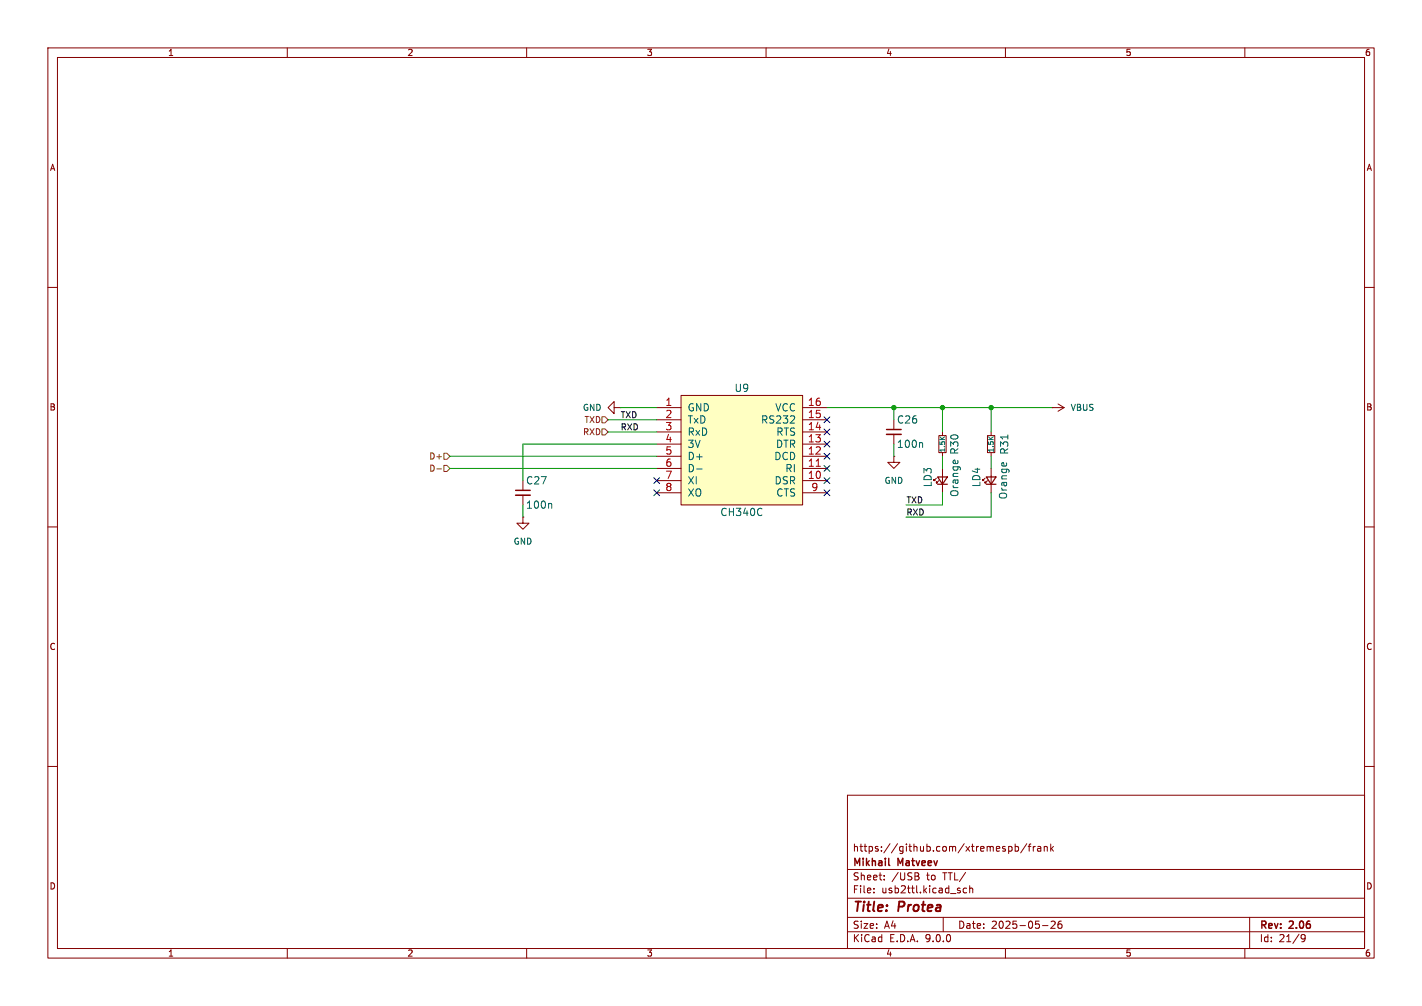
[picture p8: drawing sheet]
(kicad_sch
 (version 20250114)
 (generator "eeschema")
 (generator_version "9.0")
 (paper "A4")
 (title_block
  (title "${NAME}")
  (date "2025-05-26")
  (rev "${VERSION}")
  (company "Mikhail Matveev")
  (comment 1 "https://github.com/xtremespb/frank"))
 (lib_symbols
  (symbol "Device:C_Small"
   (pin_numbers (hide yes))
   (pin_names
    (offset 0.254) (hide yes)) (exclude_from_sim no) (in_bom yes) (on_board yes)
   (property "Reference" "C" (at 0.254 1.778 0) (effects (font (size 1.27 1.27)) (justify left)))
   (property "Value" "C_Small" (at 0.254 -2.032 0) (effects (font (size 1.27 1.27)) (justify left)))
   (property "Footprint" "" (at 0 0 0) (effects (font (size 1.27 1.27)) (hide yes)))
   (property "Datasheet" "~" (at 0 0 0) (effects (font (size 1.27 1.27)) (hide yes)))
   (property "Description" "Unpolarized capacitor, small symbol" (at 0 0 0) (effects (font (size 1.27 1.27)) (hide yes)))
   (symbol "C_Small_0_1"
    (polyline (pts (xy -1.524 0.508) (xy 1.524 0.508)) (stroke (width 0.3048) (type default)) (fill (type none)))
    (polyline (pts (xy -1.524 -0.508) (xy 1.524 -0.508)) (stroke (width 0.3302) (type default)) (fill (type none))))
   (symbol "C_Small_1_1"
    (pin passive line (at 0 2.54 270) (length 2.032) (name "~" (effects (font (size 1.27 1.27)))) (number "1" (effects (font (size 1.27 1.27)))))
    (pin passive line (at 0 -2.54 90) (length 2.032) (name "~" (effects (font (size 1.27 1.27)))) (number "2" (effects (font (size 1.27 1.27))))))
   (embedded_fonts no))
  (symbol "Device:LED_Small"
   (pin_numbers (hide yes))
   (pin_names
    (offset 0.254) (hide yes)) (exclude_from_sim no) (in_bom yes) (on_board yes)
   (property "Reference" "D" (at -1.27 3.175 0) (effects (font (size 1.27 1.27)) (justify left)))
   (property "Value" "LED_Small" (at -4.445 -2.54 0) (effects (font (size 1.27 1.27)) (justify left)))
   (property "Footprint" "" (at 0 0 90) (effects (font (size 1.27 1.27)) (hide yes)))
   (property "Datasheet" "~" (at 0 0 90) (effects (font (size 1.27 1.27)) (hide yes)))
   (property "Description" "Light emitting diode, small symbol" (at 0 0 0) (effects (font (size 1.27 1.27)) (hide yes)))
   (property "Sim.Pin" "1=K 2=A" (at 0 0 0) (effects (font (size 1.27 1.27)) (hide yes)))
   (symbol "LED_Small_0_1"
    (polyline (pts (xy -0.762 -1.016) (xy -0.762 1.016)) (stroke (width 0.254) (type default)) (fill (type none)))
    (polyline (pts (xy 0 0.762) (xy -0.508 1.27) (xy -0.254 1.27) (xy -0.508 1.27) (xy -0.508 1.016)) (stroke (width 0) (type default)) (fill (type none)))
    (polyline (pts (xy 0.508 1.27) (xy 0 1.778) (xy 0.254 1.778) (xy 0 1.778) (xy 0 1.524)) (stroke (width 0) (type default)) (fill (type none)))
    (polyline (pts (xy 0.762 -1.016) (xy -0.762 0) (xy 0.762 1.016) (xy 0.762 -1.016)) (stroke (width 0.254) (type default)) (fill (type none)))
    (polyline (pts (xy 1.016 0) (xy -0.762 0)) (stroke (width 0) (type default)) (fill (type none))))
   (symbol "LED_Small_1_1"
    (pin passive line (at -2.54 0 0) (length 1.778) (name "K" (effects (font (size 1.27 1.27)))) (number "1" (effects (font (size 1.27 1.27)))))
    (pin passive line (at 2.54 0 180) (length 1.778) (name "A" (effects (font (size 1.27 1.27)))) (number "2" (effects (font (size 1.27 1.27))))))
   (embedded_fonts no))
  (symbol "Device:R_Small"
   (pin_numbers (hide yes))
   (pin_names
    (offset 0.254) (hide yes)) (exclude_from_sim no) (in_bom yes) (on_board yes)
   (property "Reference" "R" (at 0.762 0.508 0) (effects (font (size 1.27 1.27)) (justify left)))
   (property "Value" "R_Small" (at 0.762 -1.016 0) (effects (font (size 1.27 1.27)) (justify left)))
   (property "Footprint" "" (at 0 0 0) (effects (font (size 1.27 1.27)) (hide yes)))
   (property "Datasheet" "~" (at 0 0 0) (effects (font (size 1.27 1.27)) (hide yes)))
   (property "Description" "Resistor, small symbol" (at 0 0 0) (effects (font (size 1.27 1.27)) (hide yes)))
   (symbol "R_Small_0_1"
    (rectangle (start -0.762 1.778) (end 0.762 -1.778) (stroke (width 0.2032) (type default)) (fill (type none))))
   (symbol "R_Small_1_1"
    (pin passive line (at 0 2.54 270) (length 0.762) (name "~" (effects (font (size 1.27 1.27)))) (number "1" (effects (font (size 1.27 1.27)))))
    (pin passive line (at 0 -2.54 90) (length 0.762) (name "~" (effects (font (size 1.27 1.27)))) (number "2" (effects (font (size 1.27 1.27))))))
   (embedded_fonts no))
  (symbol "FRANK:CH340G"
   (pin_names
    (offset 1.27)) (exclude_from_sim no) (in_bom yes) (on_board yes)
   (property "Reference" "U7" (at 0 14.224 0) (effects (font (size 1.524 1.524))))
   (property "Value" "CH340C" (at 0 -11.684 0) (effects (font (size 1.524 1.524))))
   (property "Footprint" "FRANK:SOP-16" (at 0 -13.97 0) (effects (font (size 1.016 1.016)) (hide yes)))
   (property "Datasheet" "" (at 0 0 0) (effects (font (size 1.524 1.524))))
   (property "Description" "" (at 0 0 0) (effects (font (size 1.27 1.27))))
   (symbol "CH340G_1_1"
    (rectangle (start -12.7 -10.16) (end 12.7 12.7) (stroke (width 0) (type solid)) (fill (type background)))
    (pin power_in line (at -17.78 10.16 0) (length 5.08) (name "GND" (effects (font (size 1.524 1.524)))) (number "1" (effects (font (size 1.524 1.524)))))
    (pin output line (at -17.78 7.62 0) (length 5.08) (name "TxD" (effects (font (size 1.524 1.524)))) (number "2" (effects (font (size 1.524 1.524)))))
    (pin input line (at -17.78 5.08 0) (length 5.08) (name "RxD" (effects (font (size 1.524 1.524)))) (number "3" (effects (font (size 1.524 1.524)))))
    (pin power_out line (at -17.78 2.54 0) (length 5.08) (name "3V" (effects (font (size 1.524 1.524)))) (number "4" (effects (font (size 1.524 1.524)))))
    (pin bidirectional line (at -17.78 0 0) (length 5.08) (name "D+" (effects (font (size 1.524 1.524)))) (number "5" (effects (font (size 1.524 1.524)))))
    (pin bidirectional line (at -17.78 -2.54 0) (length 5.08) (name "D-" (effects (font (size 1.524 1.524)))) (number "6" (effects (font (size 1.524 1.524)))))
    (pin input line (at -17.78 -5.08 0) (length 5.08) (name "XI" (effects (font (size 1.524 1.524)))) (number "7" (effects (font (size 1.524 1.524)))))
    (pin output line (at -17.78 -7.62 0) (length 5.08) (name "XO" (effects (font (size 1.524 1.524)))) (number "8" (effects (font (size 1.524 1.524)))))
    (pin power_in line (at 17.78 10.16 180) (length 5.08) (name "VCC" (effects (font (size 1.524 1.524)))) (number "16" (effects (font (size 1.524 1.524)))))
    (pin input line (at 17.78 7.62 180) (length 5.08) (name "RS232" (effects (font (size 1.524 1.524)))) (number "15" (effects (font (size 1.524 1.524)))))
    (pin output line (at 17.78 5.08 180) (length 5.08) (name "RTS" (effects (font (size 1.524 1.524)))) (number "14" (effects (font (size 1.524 1.524)))))
    (pin output line (at 17.78 2.54 180) (length 5.08) (name "DTR" (effects (font (size 1.524 1.524)))) (number "13" (effects (font (size 1.524 1.524)))))
    (pin input line (at 17.78 0 180) (length 5.08) (name "DCD" (effects (font (size 1.524 1.524)))) (number "12" (effects (font (size 1.524 1.524)))))
    (pin input line (at 17.78 -2.54 180) (length 5.08) (name "RI" (effects (font (size 1.524 1.524)))) (number "11" (effects (font (size 1.524 1.524)))))
    (pin input line (at 17.78 -5.08 180) (length 5.08) (name "DSR" (effects (font (size 1.524 1.524)))) (number "10" (effects (font (size 1.524 1.524)))))
    (pin input line (at 17.78 -7.62 180) (length 5.08) (name "CTS" (effects (font (size 1.524 1.524)))) (number "9" (effects (font (size 1.524 1.524))))))
   (embedded_fonts no))
  (symbol "power:GND"
   (power)
   (pin_numbers (hide yes))
   (pin_names
    (offset 0) (hide yes)) (exclude_from_sim no) (in_bom yes) (on_board yes)
   (property "Reference" "#PWR" (at 0 -6.35 0) (effects (font (size 1.27 1.27)) (hide yes)))
   (property "Value" "GND" (at 0 -3.81 0) (effects (font (size 1.27 1.27))))
   (property "Footprint" "" (at 0 0 0) (effects (font (size 1.27 1.27)) (hide yes)))
   (property "Datasheet" "" (at 0 0 0) (effects (font (size 1.27 1.27)) (hide yes)))
   (property "Description" "Power symbol creates a global label with name \"GND\" , ground" (at 0 0 0) (effects (font (size 1.27 1.27)) (hide yes)))
   (symbol "GND_0_1"
    (polyline (pts (xy 0 0) (xy 0 -1.27) (xy 1.27 -1.27) (xy 0 -2.54) (xy -1.27 -1.27) (xy 0 -1.27)) (stroke (width 0) (type default)) (fill (type none))))
   (symbol "GND_1_1"
    (pin power_in line (at 0 0 270) (length 0) (name "~" (effects (font (size 1.27 1.27)))) (number "1" (effects (font (size 1.27 1.27))))))
   (embedded_fonts no))
  (symbol "power:VBUS"
   (power)
   (pin_numbers (hide yes))
   (pin_names
    (offset 0) (hide yes)) (exclude_from_sim no) (in_bom yes) (on_board yes)
   (property "Reference" "#PWR" (at 0 -3.81 0) (effects (font (size 1.27 1.27)) (hide yes)))
   (property "Value" "VBUS" (at 0 3.556 0) (effects (font (size 1.27 1.27))))
   (property "Footprint" "" (at 0 0 0) (effects (font (size 1.27 1.27)) (hide yes)))
   (property "Datasheet" "" (at 0 0 0) (effects (font (size 1.27 1.27)) (hide yes)))
   (property "Description" "Power symbol creates a global label with name \"VBUS\"" (at 0 0 0) (effects (font (size 1.27 1.27)) (hide yes)))
   (symbol "VBUS_0_1"
    (polyline (pts (xy -0.762 1.27) (xy 0 2.54)) (stroke (width 0) (type default)) (fill (type none)))
    (polyline (pts (xy 0 2.54) (xy 0.762 1.27)) (stroke (width 0) (type default)) (fill (type none)))
    (polyline (pts (xy 0 0) (xy 0 2.54)) (stroke (width 0) (type default)) (fill (type none))))
   (symbol "VBUS_1_1"
    (pin power_in line (at 0 0 90) (length 0) (name "~" (effects (font (size 1.27 1.27)))) (number "1" (effects (font (size 1.27 1.27))))))
   (embedded_fonts no)))
 (junction
  (at 186.69 85.09)
  (diameter 0)
  (color 0 0 0 0))
 (junction
  (at 196.85 85.09)
  (diameter 0)
  (color 0 0 0 0))
 (junction
  (at 207.01 85.09)
  (diameter 0)
  (color 0 0 0 0))
 (no_connect
  (at 172.72 90.17))
 (no_connect
  (at 172.72 100.33))
 (no_connect
  (at 172.72 97.79))
 (no_connect
  (at 137.16 102.87))
 (no_connect
  (at 172.72 102.87))
 (no_connect
  (at 172.72 92.71))
 (no_connect
  (at 172.72 87.63))
 (no_connect
  (at 172.72 95.25))
 (no_connect
  (at 137.16 100.33))
 (wire
  (pts (xy 186.69 85.09) (xy 196.85 85.09))
  (stroke (width 0) (type default)))
 (wire
  (pts (xy 186.69 87.63) (xy 186.69 85.09))
  (stroke (width 0) (type default)))
 (wire
  (pts (xy 109.22 92.71) (xy 137.16 92.71))
  (stroke (width 0) (type default)))
 (wire
  (pts (xy 186.69 92.71) (xy 186.69 95.25))
  (stroke (width 0) (type default)))
 (wire
  (pts (xy 93.98 95.25) (xy 137.16 95.25))
  (stroke (width 0) (type default)))
 (wire
  (pts (xy 207.01 85.09) (xy 219.71 85.09))
  (stroke (width 0) (type default)))
 (wire
  (pts (xy 172.72 85.09) (xy 186.69 85.09))
  (stroke (width 0) (type default)))
 (wire
  (pts (xy 109.22 107.95) (xy 109.22 105.41))
  (stroke (width 0) (type default)))
 (wire
  (pts (xy 196.85 85.09) (xy 207.01 85.09))
  (stroke (width 0) (type default)))
 (wire
  (pts (xy 207.01 102.87) (xy 207.01 107.95))
  (stroke (width 0) (type default)))
 (wire
  (pts (xy 196.85 95.25) (xy 196.85 97.79))
  (stroke (width 0) (type default)))
 (wire
  (pts (xy 93.98 97.79) (xy 137.16 97.79))
  (stroke (width 0) (type default)))
 (wire
  (pts (xy 189.23 105.41) (xy 196.85 105.41))
  (stroke (width 0) (type default)))
 (wire
  (pts (xy 137.16 87.63) (xy 127 87.63))
  (stroke (width 0) (type default)))
 (wire
  (pts (xy 109.22 92.71) (xy 109.22 100.33))
  (stroke (width 0) (type default)))
 (wire
  (pts (xy 189.23 107.95) (xy 207.01 107.95))
  (stroke (width 0) (type default)))
 (wire
  (pts (xy 207.01 95.25) (xy 207.01 97.79))
  (stroke (width 0) (type default)))
 (wire
  (pts (xy 137.16 90.17) (xy 127 90.17))
  (stroke (width 0) (type default)))
 (wire
  (pts (xy 129.54 85.09) (xy 137.16 85.09))
  (stroke (width 0) (type default)))
 (wire
  (pts (xy 196.85 85.09) (xy 196.85 90.17))
  (stroke (width 0) (type default)))
 (wire
  (pts (xy 207.01 85.09) (xy 207.01 90.17))
  (stroke (width 0) (type default)))
 (wire
  (pts (xy 196.85 102.87) (xy 196.85 105.41))
  (stroke (width 0) (type default)))
 (label "RXD"
  (at 189.23 107.95 0)
  (effects (font (size 1.27 1.27)) (justify left bottom)))
 (label "TXD"
  (at 129.54 87.63 0)
  (effects (font (size 1.27 1.27)) (justify left bottom)))
 (label "TXD"
  (at 189.23 105.41 0)
  (effects (font (size 1.27 1.27)) (justify left bottom)))
 (label "RXD"
  (at 129.54 90.17 0)
  (effects (font (size 1.27 1.27)) (justify left bottom)))
 (hierarchical_label "TXD"
  (shape input)
  (at 127 87.63 180)
  (effects (font (size 1.27 1.27)) (justify right)))
 (hierarchical_label "D-"
  (shape input)
  (at 93.98 97.79 180)
  (effects (font (size 1.27 1.27)) (justify right)))
 (hierarchical_label "RXD"
  (shape input)
  (at 127 90.17 180)
  (effects (font (size 1.27 1.27)) (justify right)))
 (hierarchical_label "D+"
  (shape input)
  (at 93.98 95.25 180)
  (effects (font (size 1.27 1.27)) (justify right)))
 (symbol
  (lib_id "Device:LED_Small")
  (at 196.85 100.33 90)
  (unit 1)
  (exclude_from_sim no)
  (in_bom yes)
  (on_board yes)
  (dnp no)
  (property "Reference" "LD3" (at 193.802 101.854 0) (effects (font (size 1.524 1.524)) (justify left)))
  (property "Value" "Orange" (at 199.39 103.886 0) (effects (font (size 1.524 1.524)) (justify left)))
  (property "Footprint" "FRANK:LED (0805)" (at 196.85 100.33 90) (effects (font (size 1.27 1.27)) (hide yes)))
  (property "Datasheet" "https://www.farnell.com/datasheets/1760130.pdf" (at 196.85 100.33 90) (effects (font (size 1.27 1.27)) (hide yes)))
  (property "Description" "Light emitting diode, small symbol" (at 196.85 100.33 0) (effects (font (size 1.27 1.27)) (hide yes)))
  (property "Sim.Pin" "1=K 2=A" (at 196.85 100.33 0) (effects (font (size 1.27 1.27)) (hide yes)))
  (property "AliExpress" "https://www.aliexpress.com/item/1005007252088951.html" (at 196.85 100.33 0) (effects (font (size 1.27 1.27)) (hide yes)))
  (pin "2")
  (pin "1"))
 (symbol
  (lib_id "power:GND")
  (at 109.22 107.95 0)
  (unit 1)
  (exclude_from_sim no)
  (in_bom yes)
  (on_board yes)
  (dnp no)
  (fields_autoplaced yes)
  (property "Reference" "#PWR068" (at 109.22 114.3 0) (effects (font (size 1.27 1.27)) (hide yes)))
  (property "Value" "GND" (at 109.22 113.03 0) (effects (font (size 1.27 1.27))))
  (property "Footprint" "" (at 109.22 107.95 0) (effects (font (size 1.27 1.27)) (hide yes)))
  (property "Datasheet" "" (at 109.22 107.95 0) (effects (font (size 1.27 1.27)) (hide yes)))
  (property "Description" "Power symbol creates a global label with name \"GND\" , ground" (at 109.22 107.95 0) (effects (font (size 1.27 1.27)) (hide yes)))
  (pin "1"))
 (symbol
  (lib_id "FRANK:CH340G")
  (at 154.94 95.25 0)
  (unit 1)
  (exclude_from_sim no)
  (in_bom yes)
  (on_board yes)
  (dnp no)
  (property "Reference" "U9" (at 154.94 81.026 0) (effects (font (size 1.524 1.524))))
  (property "Value" "CH340C" (at 154.94 106.934 0) (effects (font (size 1.524 1.524))))
  (property "Footprint" "FRANK:SOP-16" (at 154.94 109.22 0) (effects (font (size 1.016 1.016)) (hide yes)))
  (property "Datasheet" "https://www.mpja.com/download/35227cpdata.pdf" (at 154.94 95.25 0) (effects (font (size 1.524 1.524)) (hide yes)))
  (property "Description" "" (at 154.94 95.25 0) (effects (font (size 1.27 1.27))))
  (property "AliExpress" "https://vi.aliexpress.com/item/1005006746838697.html" (at 154.94 95.25 0) (effects (font (size 1.27 1.27)) (hide yes)))
  (pin "1")
  (pin "2")
  (pin "3")
  (pin "4")
  (pin "5")
  (pin "6")
  (pin "7")
  (pin "8")
  (pin "16")
  (pin "15")
  (pin "14")
  (pin "13")
  (pin "12")
  (pin "11")
  (pin "10")
  (pin "9"))
 (symbol
  (lib_id "Device:R_Small")
  (at 207.01 92.71 0)
  (unit 1)
  (exclude_from_sim no)
  (in_bom yes)
  (on_board yes)
  (dnp no)
  (property "Reference" "R31" (at 209.804 92.71 90) (effects (font (size 1.524 1.524))))
  (property "Value" "1.5K" (at 207.01 92.71 90) (effects (font (size 1.016 1.016))))
  (property "Footprint" "FRANK:Resistor (0805)" (at 207.01 92.71 0) (effects (font (size 1.27 1.27)) (hide yes)))
  (property "Datasheet" "https://www.vishay.com/docs/28952/mcs0402at-mct0603at-mcu0805at-mca1206at.pdf" (at 207.01 92.71 0) (effects (font (size 1.27 1.27)) (hide yes)))
  (property "Description" "Resistor, small symbol" (at 207.01 92.71 0) (effects (font (size 1.27 1.27)) (hide yes)))
  (property "AliExpress" "https://www.aliexpress.com/item/1005005945735199.html" (at 207.01 92.71 0) (effects (font (size 1.27 1.27)) (hide yes)))
  (pin "1")
  (pin "2"))
 (symbol
  (lib_id "Device:C_Small")
  (at 109.22 102.87 0)
  (unit 1)
  (exclude_from_sim no)
  (in_bom yes)
  (on_board yes)
  (dnp no)
  (property "Reference" "C27" (at 109.728 100.33 0) (effects (font (size 1.524 1.524)) (justify left)))
  (property "Value" "100n" (at 109.728 105.41 0) (effects (font (size 1.524 1.524)) (justify left)))
  (property "Footprint" "FRANK:Capacitor (0805)" (at 109.22 102.87 0) (effects (font (size 1.27 1.27)) (hide yes)))
  (property "Datasheet" "https://eu.mouser.com/datasheet/2/40/KGM_X7R-3223212.pdf" (at 109.22 102.87 0) (effects (font (size 1.27 1.27)) (hide yes)))
  (property "Description" "Unpolarized capacitor, small symbol" (at 109.22 102.87 0) (effects (font (size 1.27 1.27)) (hide yes)))
  (property "AliExpress" "https://www.aliexpress.com/item/33008008276.html" (at 109.22 102.87 0) (effects (font (size 1.27 1.27)) (hide yes)))
  (pin "1")
  (pin "2"))
 (symbol
  (lib_id "power:VBUS")
  (at 219.71 85.09 270)
  (unit 1)
  (exclude_from_sim no)
  (in_bom yes)
  (on_board yes)
  (dnp no)
  (fields_autoplaced yes)
  (property "Reference" "#PWR066" (at 215.9 85.09 0) (effects (font (size 1.27 1.27)) (hide yes)))
  (property "Value" "VBUS" (at 223.52 85.0899 90) (effects (font (size 1.27 1.27)) (justify left)))
  (property "Footprint" "" (at 219.71 85.09 0) (effects (font (size 1.27 1.27)) (hide yes)))
  (property "Datasheet" "" (at 219.71 85.09 0) (effects (font (size 1.27 1.27)) (hide yes)))
  (property "Description" "Power symbol creates a global label with name \"VBUS\"" (at 219.71 85.09 0) (effects (font (size 1.27 1.27)) (hide yes)))
  (pin "1"))
 (symbol
  (lib_id "Device:R_Small")
  (at 196.85 92.71 180)
  (unit 1)
  (exclude_from_sim no)
  (in_bom yes)
  (on_board yes)
  (dnp no)
  (property "Reference" "R30" (at 199.39 92.71 90) (effects (font (size 1.524 1.524))))
  (property "Value" "1.5K" (at 196.85 92.71 90) (effects (font (size 1.016 1.016))))
  (property "Footprint" "FRANK:Resistor (0805)" (at 196.85 92.71 0) (effects (font (size 1.27 1.27)) (hide yes)))
  (property "Datasheet" "https://www.vishay.com/docs/28952/mcs0402at-mct0603at-mcu0805at-mca1206at.pdf" (at 196.85 92.71 0) (effects (font (size 1.27 1.27)) (hide yes)))
  (property "Description" "Resistor, small symbol" (at 196.85 92.71 0) (effects (font (size 1.27 1.27)) (hide yes)))
  (property "AliExpress" "https://www.aliexpress.com/item/1005005945735199.html" (at 196.85 92.71 0) (effects (font (size 1.27 1.27)) (hide yes)))
  (pin "1")
  (pin "2"))
 (symbol
  (lib_id "power:GND")
  (at 129.54 85.09 270)
  (unit 1)
  (exclude_from_sim no)
  (in_bom yes)
  (on_board yes)
  (dnp no)
  (fields_autoplaced yes)
  (property "Reference" "#PWR065" (at 123.19 85.09 0) (effects (font (size 1.27 1.27)) (hide yes)))
  (property "Value" "GND" (at 125.73 85.0899 90) (effects (font (size 1.27 1.27)) (justify right)))
  (property "Footprint" "" (at 129.54 85.09 0) (effects (font (size 1.27 1.27)) (hide yes)))
  (property "Datasheet" "" (at 129.54 85.09 0) (effects (font (size 1.27 1.27)) (hide yes)))
  (property "Description" "Power symbol creates a global label with name \"GND\" , ground" (at 129.54 85.09 0) (effects (font (size 1.27 1.27)) (hide yes)))
  (pin "1"))
 (symbol
  (lib_id "power:GND")
  (at 186.69 95.25 0)
  (unit 1)
  (exclude_from_sim no)
  (in_bom yes)
  (on_board yes)
  (dnp no)
  (property "Reference" "#PWR067" (at 186.69 101.6 0) (effects (font (size 1.27 1.27)) (hide yes)))
  (property "Value" "GND" (at 186.69 100.33 0) (effects (font (size 1.27 1.27))))
  (property "Footprint" "" (at 186.69 95.25 0) (effects (font (size 1.27 1.27)) (hide yes)))
  (property "Datasheet" "" (at 186.69 95.25 0) (effects (font (size 1.27 1.27)) (hide yes)))
  (property "Description" "Power symbol creates a global label with name \"GND\" , ground" (at 186.69 95.25 0) (effects (font (size 1.27 1.27)) (hide yes)))
  (pin "1"))
 (symbol
  (lib_id "Device:LED_Small")
  (at 207.01 100.33 90)
  (unit 1)
  (exclude_from_sim no)
  (in_bom yes)
  (on_board yes)
  (dnp no)
  (property "Reference" "LD4" (at 203.962 101.854 0) (effects (font (size 1.524 1.524)) (justify left)))
  (property "Value" "Orange" (at 209.55 104.394 0) (effects (font (size 1.524 1.524)) (justify left)))
  (property "Footprint" "FRANK:LED (0805)" (at 207.01 100.33 90) (effects (font (size 1.27 1.27)) (hide yes)))
  (property "Datasheet" "https://www.farnell.com/datasheets/1760130.pdf" (at 207.01 100.33 90) (effects (font (size 1.27 1.27)) (hide yes)))
  (property "Description" "Light emitting diode, small symbol" (at 207.01 100.33 0) (effects (font (size 1.27 1.27)) (hide yes)))
  (property "Sim.Pin" "1=K 2=A" (at 207.01 100.33 0) (effects (font (size 1.27 1.27)) (hide yes)))
  (property "AliExpress" "https://www.aliexpress.com/item/1005007252088951.html" (at 207.01 100.33 0) (effects (font (size 1.27 1.27)) (hide yes)))
  (pin "2")
  (pin "1"))
 (symbol
  (lib_id "Device:C_Small")
  (at 186.69 90.17 0)
  (unit 1)
  (exclude_from_sim no)
  (in_bom yes)
  (on_board yes)
  (dnp no)
  (property "Reference" "C26" (at 187.198 87.63 0) (effects (font (size 1.524 1.524)) (justify left)))
  (property "Value" "100n" (at 187.198 92.71 0) (effects (font (size 1.524 1.524)) (justify left)))
  (property "Footprint" "FRANK:Capacitor (0805)" (at 186.69 90.17 0) (effects (font (size 1.27 1.27)) (hide yes)))
  (property "Datasheet" "https://eu.mouser.com/datasheet/2/40/KGM_X7R-3223212.pdf" (at 186.69 90.17 0) (effects (font (size 1.27 1.27)) (hide yes)))
  (property "Description" "Unpolarized capacitor, small symbol" (at 186.69 90.17 0) (effects (font (size 1.27 1.27)) (hide yes)))
  (property "AliExpress" "https://www.aliexpress.com/item/33008008276.html" (at 186.69 90.17 0) (effects (font (size 1.27 1.27)) (hide yes)))
  (pin "2")
  (pin "1")))
